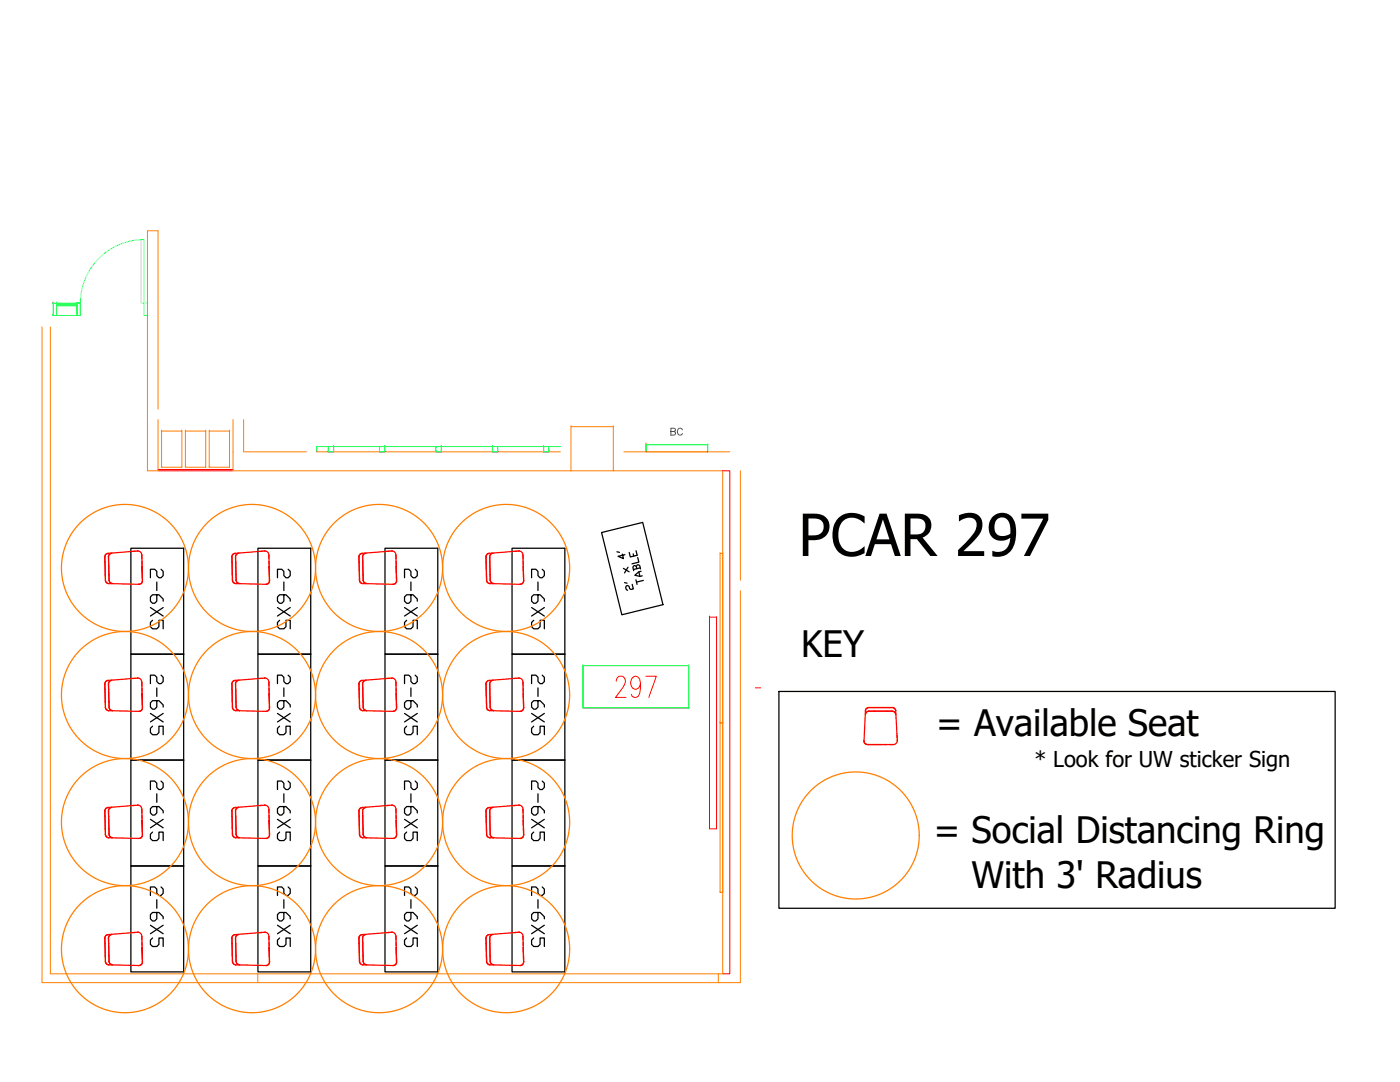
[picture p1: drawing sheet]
<svg xmlns="http://www.w3.org/2000/svg" width="279mm" height="216mm" viewBox="0 0 279 216" stroke-linecap="round" stroke-linejoin="round" font-family="sans-serif">
<!-- layer: pln-02 - A-LINE-HIDE -->
<path d="M141.6 123.1h1.4v42.3h-1.4zM141.6 123.1h.1M141.6 165.4h.1M143 165.4h.1" fill="none" stroke="#f00" stroke-width=".2"/>
<!-- layer: pln-02 - A-FURN -->
<g fill="none" stroke="#ff7f00" stroke-width=".2">
<path d="M32.2 86h4.1v7.2h-4.1zM32.2 86h.1M32.2 93.2h.1M36.3 86h.1M37 86h4.1v7.2h-4.1zM37 86h.1M37 93.2h.1M41.1 86h.1M41.8 86h4v7.2h-4zM41.8 86h.1M41.8 93.2h.1M45.8 86h.1"/>
<path d="M143.7 110.5h.5v33.8h-.5zM143.7 110.5h.1M144.2 110.5h.1M143.7 144.3h.5v33.8h-.5zM143.7 144.3h.1M144.2 144.3h.1M143.7 178.1h.1"/>
</g>
<!-- layer: pln-02 - A-CASE -->
<path d="M31.5 93.9h15M31.5 93.7h15" fill="none" stroke="#f00" stroke-width=".2"/>
<!-- layer: pln-02 - A-WALL-PART -->
<path d="M8.4 65.2v130.9h139.4v-78.2M10.1 65.2v129.1h134.1v-100.4h-21.8M31.5 81.6v-35.6h-2.1v47.9h2.1v-10.2M46.5 83.7v10.2h67.5M48.6 83.7v6.5h12.5M63.2 90.2h48.6M124.5 90.2h21.1M128.9 88.4v1.8M147.8 93.9v21.9M51.4 194.3v1.8M143.4 194.3v1.8" fill="none" stroke="#ff7f00" stroke-width=".2"/>
<!-- layer: pln-02 - A-PFIX -->
<path d="M111.8 89.1h-48.6v1.1M128.9 88.7h12.3v1.5h-12.3zM128.9 90.2h.1M128.9 88.7h.1M141.2 88.7h.1" fill="none" stroke="#0f0" stroke-width=".2"/>
<!-- layer: pln-02 - A-LINE-HIDE -->
<path d="M114 85.1h8.4v8.8h-8.4zM114 85.1h.1M122.4 93.9h.1M122.4 85.1h.1" fill="none" stroke="#ff7f00" stroke-width=".2"/>
<!-- layer: pln-02 - A-VCIR -->
<path d="M150.8 137.3h1" fill="none" stroke="#f00" stroke-width=".2"/>
<!-- layer: pln-02 - A-DOOR -->
<path d="M28.2 47.8h.5v15.2h.7v-2.5h-1.2zM28.7 47.8a12.7 12.7 0 0 0-12.7 12.7M15.3 60.5h.7v2.5h-.7z" fill="none" stroke="#0ff" stroke-width=".2"/>
<!-- layer: pln-02 - A-WALL-PRHT -->
<path d="M144.2 93.9h1.4v100.4h-1.4" fill="none" stroke="#f00" stroke-width=".2"/>
<!-- layer: pln-02 - A-GLAZ -->
<g fill="none" stroke="#0f0" stroke-width=".2">
<path d="M10.6 60.5h.7v2.5h-.7zM10.6 60.5h.1M10.6 63h.1M11.3 60.8h4v.2h-4zM11.3 60.8h.1M11.3 61h.1M11.3 60.5h.1M11.3 63h4M11.3 60.5h4M15.3 61h.1M15.3 60.5h.7v2.5h-.7zM15.3 63h.1"/>
<path d="M16 63h.1M16 60.5h.1"/>
</g>
<!-- layer: pln-02 - A-EQPM -->
<g fill="none" stroke="#0f0" stroke-width=".2">
<path d="M65.5 89.1h1.1v1.1h-1.1zM65.5 90.2h.1M66.6 89.1h.1M66.6 90.2h.1M75.7 89.1h1.1v1.1h-1.1zM75.7 90.2h.1M76.8 89.1h.1M76.8 90.2h.1M87 89.1h1.1v1.1h-1.1zM87 90.2h.1M88.1 89.1h.1M88.1 90.2h.1"/>
<path d="M98.3 89.1h1v1.1h-1zM98.3 89.1h.1M98.3 90.2h.1M99.3 90.2h.1M108.5 89.1h1v1.1h-1zM108.5 89.1h.1M108.5 90.2h.1M109.5 90.2h.1"/>
</g>
<!-- layer: pln-02-area - A-ROOM-NUMB -->
<path d="M116.3 132.8h21.2v8.5h-21.2zM116.3 132.8h.1M137.5 132.8h.1M137.5 141.3h.1" fill="none" stroke="#0f0" stroke-width=".2"/>
<!-- layer: _FURN -->
<g fill="none" stroke="#000" stroke-width=".25">
<path d="M120.1 106.3l8.2-2.1 4 16.5-8.2 2zM123.1 110.1l.5 .1M124.2 110.6l.2 .9-1.1-.5 1.4-.3M124.4 113.4l1.2 .7M124.6 116.3l.5 .1M125.3 113.2l-.7 1.1M126.2 116.6l.2 .9-.5 .1-.2-.1-.2-.5-.2-.2-.3 .1-.1 .3 .1 .4 .3 .2M126.4 110.5l.1 .5M126.9 115.7l.2 .9M126.9 109.9l.3 .9-1.4 .3-.2-.9M127 113l-.3-.2-.2 .1-.2 .3 .2 .7M127.1 113.5l-.1-.5 .2-.3h.2l.3 .2 .1 .6"/>
<path d="M127.3 111.3l.2 .9-1.4 .3M127.5 114.1l.2 .9M127.8 113.3l-1.4 .3M127.9 114l-.4 .1-.8 .7 1 .2 .5-.1M128.4 115.8l-1.4 .4"/>
</g>
<!-- layer: CLFUR -->
<path d="M26.1 109.4h10.6v84.5h-10.6v-21.1h10.6h-10.6v-21.1h10.6h-10.6v-21.2h10.6h-10.6zM51.5 109.4h10.5v84.5h-10.5v-21.1h10.5h-10.5v-21.1h10.5h-10.5v-21.2h10.5h-10.5zM76.8 109.4h10.6v84.5h-10.6v-21.1h10.6h-10.6v-21.1h10.6h-10.6v-21.2h10.6h-10.6zM102.2 109.4h10.5v84.5h-10.5v-21.1h10.5h-10.5v-21.1h10.5h-10.5v-21.2h10.5h-10.5zM155.4 138h111.1v43.2h-111.1z" fill="none" stroke="#000" stroke-width=".25"/>
<!-- layer: _FURN -->
<g fill="none" stroke="#f00" stroke-width=".25">
<path d="M22.3 110.4a.7 .7 0 0 0-.6 .7l.1 4.6a.7 .7 0 0 0 .7 .7M26.9 110h-.4M27.5 109.9a.81 .81 0 0 1 .8 .9M27.5 109.9l-5.9 .5a.7 .7 0 0 0-.7 .7l.1 4.7a.69 .69 0 0 0 .7 .6l6 .2M27.5 109.9l-.1 .1M46.3 111.1l.1 4.7a.7 .7 0 0 0 .7 .6l6 .2M47.7 110.4a.7 .7 0 0 0-.7 .7l.1 4.6a.7 .7 0 0 0 .7 .7M52.3 110h-.5M52.9 109.9a.81 .81 0 0 1 .8 .9M52.9 109.9l-6 .5a.7 .7 0 0 0-.6 .7M52.9 109.9l-.2 .1M73 110.4a.7 .7 0 0 0-.6 .7l.1 4.6a.7 .7 0 0 0 .7 .7"/>
<path d="M77.7 110h-.5M78.3 109.9a.81 .81 0 0 1 .7 .9M78.3 109.9l-6 .5a.7 .7 0 0 0-.7 .7l.2 4.7a.69 .69 0 0 0 .6 .6l6 .2M78.3 109.9l-.2 .1M98.4 110.4a.7 .7 0 0 0-.7 .7l.1 4.6a.7 .7 0 0 0 .7 .7M103 110h-.5M103.6 109.9a.81 .81 0 0 1 .8 .9M103.6 109.9l-6 .5a.7 .7 0 0 0-.6 .7l.1 4.7a.69 .69 0 0 0 .7 .6l6 .2M103.6 109.9l-.1 .1M22.3 135.8a.7 .7 0 0 0-.6 .7l.1 4.6a.7 .7 0 0 0 .7 .7M26.9 135.3l-.4 .1M27.5 135.3l-5.9 .5a.7 .7 0 0 0-.7 .7l.1 4.6a.69 .69 0 0 0 .7 .7l6 .1"/>
<path d="M46.3 136.5l.1 4.6a.7 .7 0 0 0 .7 .7l6 .1M47.7 135.8a.7 .7 0 0 0-.7 .7l.1 4.6a.7 .7 0 0 0 .7 .7M52.3 135.3l-.5 .1M52.9 135.3l-6 .5a.7 .7 0 0 0-.6 .7M73 135.8a.7 .7 0 0 0-.6 .7l.1 4.6a.7 .7 0 0 0 .7 .7M77.7 135.3l-.5 .1M78.3 135.3l-6 .5a.7 .7 0 0 0-.7 .7l.2 4.6a.69 .69 0 0 0 .6 .7l6 .1M98.4 135.8a.7 .7 0 0 0-.7 .7l.1 4.6a.7 .7 0 0 0 .7 .7M103 135.3l-.5 .1M103.6 135.3l-6 .5a.7 .7 0 0 0-.6 .7l.1 4.6a.69 .69 0 0 0 .7 .7l6 .1M173.1 148.6h2.9h-2.9M176 148.6h2.2"/>
<path d="M176.4 148.6h.6M177.5 148.6h.7M178.8 142.6a.7 .7 0 0 0-.7-.7h-4.7a.7 .7 0 0 0-.7 .7M179 146.7v.5M179.1 147.7v.1M179.1 147.8l-.3-6a.69 .69 0 0 0-.7-.6h-4.7a.7 .7 0 0 0-.7 .6l-.3 6 .2 .5 .5 .3M179.1 147.8a.81 .81 0 0 1-.9 .8M22.3 161.1a.7 .7 0 0 0-.6 .7l.1 4.7a.7 .7 0 0 0 .7 .6M26.9 160.7h-.4M27.5 160.7l-5.9 .4a.7 .7 0 0 0-.7 .7l.1 4.7a.69 .69 0 0 0 .7 .7l6 .1M46.3 161.8l.1 4.7a.7 .7 0 0 0 .7 .7l6 .1M47.7 161.1a.7 .7 0 0 0-.7 .7l.1 4.7a.7 .7 0 0 0 .7 .6"/>
<path d="M52.3 160.7h-.5M52.9 160.7l-6 .4a.7 .7 0 0 0-.6 .7M73 161.1a.7 .7 0 0 0-.6 .7l.1 4.7a.7 .7 0 0 0 .7 .6M77.7 160.7h-.5M78.3 160.7l-6 .4a.7 .7 0 0 0-.7 .7l.2 4.7a.69 .69 0 0 0 .6 .7l6 .1M98.4 161.1a.7 .7 0 0 0-.7 .7l.1 4.7a.7 .7 0 0 0 .7 .6M103 160.7h-.5M103.6 160.7l-6 .4a.7 .7 0 0 0-.6 .7l.1 4.7a.69 .69 0 0 0 .7 .7l6 .1M22.3 186.5a.7 .7 0 0 0-.6 .7l.1 4.6a.7 .7 0 0 0 .7 .7M26.9 186.1h-.4M27.5 186l-5.9 .5a.69 .69 0 0 0-.7 .7l.1 4.6a.7 .7 0 0 0 .7 .7l6 .2 .5-.2 .2-.6M46.3 187.2l.1 4.6a.7 .7 0 0 0 .7 .7l6 .2 .5-.2 .2-.6"/>
<path d="M47.7 186.5a.7 .7 0 0 0-.7 .7l.1 4.6a.7 .7 0 0 0 .7 .7M52.3 186.1h-.5M52.9 186l-6 .5a.7 .7 0 0 0-.6 .7M73 186.5a.7 .7 0 0 0-.6 .7l.1 4.6a.7 .7 0 0 0 .7 .7M77.7 186.1h-.5M78.3 186l-6 .5a.69 .69 0 0 0-.7 .7l.1 4.6a.7 .7 0 0 0 .7 .7l6 .2 .5-.2 .2-.6M98.4 186.5a.7 .7 0 0 0-.7 .7l.1 4.6a.7 .7 0 0 0 .7 .7M103 186.1h-.5M103.6 186l-6 .5a.69 .69 0 0 0-.6 .7l.1 4.6a.7 .7 0 0 0 .7 .7l6 .2 .5-.2 .2-.6"/>
</g>
<!-- layer: _MISC_FIXED -->
<g fill="none" stroke="#ff7f00" stroke-width=".25">
<circle cx="24.9" cy="113.3" r="12.7"/>
<circle cx="50.3" cy="113.3" r="12.7"/>
<circle cx="75.7" cy="113.3" r="12.7"/>
<circle cx="101" cy="113.3" r="12.7"/>
<circle cx="24.9" cy="138.7" r="12.7"/>
<circle cx="50.3" cy="138.7" r="12.7"/>
<circle cx="75.7" cy="138.7" r="12.7"/>
<circle cx="101" cy="138.7" r="12.7"/>
<circle cx="24.9" cy="164" r="12.7"/>
<circle cx="50.3" cy="164" r="12.7"/>
<circle cx="75.7" cy="164" r="12.7"/>
<circle cx="101" cy="164" r="12.7"/>
<circle cx="170.8" cy="166.7" r="12.7"/>
<circle cx="24.9" cy="189.4" r="12.7"/>
<circle cx="50.3" cy="189.4" r="12.7"/>
<circle cx="75.7" cy="189.4" r="12.7"/>
<circle cx="101" cy="189.4" r="12.7"/>
</g>
<text font-size="11.6" x="159.4" y="110.9">PCAR 297</text>
<text font-size="7.9" fill="#f00" x="122.1" y="140.4">297</text>
<g font-size="7.3">
<text x="159.9" y="131.2">KEY</text>
<text x="186.8" y="146.8">= Available Seat</text>
<text x="186.4" y="168.2">= Social Distancing Ring</text>
<text x="193.9" y="177.3">With 3' Radius</text>
</g>
<g font-size="6.2" fill="#f00">
<text x="59.3" y="126.6" transform="rotate(-90 59.3 126.6)">2-6X5</text>
<text x="84.7" y="126.6" transform="rotate(-90 84.7 126.6)">2-6X5</text>
<text x="59.3" y="147.8" transform="rotate(-90 59.3 147.8)">2-6X5</text>
<text x="84.7" y="147.8" transform="rotate(-90 84.7 147.8)">2-6X5</text>
<text x="59.3" y="169" transform="rotate(-90 59.3 169)">2-6X5</text>
<text x="84.7" y="169" transform="rotate(-90 84.7 169)">2-6X5</text>
<text x="59.3" y="190.1" transform="rotate(-90 59.3 190.1)">2-6X5</text>
<text x="84.7" y="190.1" transform="rotate(-90 84.7 190.1)">2-6X5</text>
</g>
<g font-size="5.7" fill="#f00">
<text x="33.9" y="126.6" transform="rotate(-90 33.9 126.6)">2-6X5</text>
<text x="109.7" y="126.6" transform="rotate(-90 109.7 126.6)">2-6X5</text>
<text x="33.9" y="147.8" transform="rotate(-90 33.9 147.8)">2-6X5</text>
<text x="109.7" y="147.8" transform="rotate(-90 109.7 147.8)">2-6X5</text>
<text x="33.9" y="169" transform="rotate(-90 33.9 169)">2-6X5</text>
<text x="109.7" y="169" transform="rotate(-90 109.7 169)">2-6X5</text>
<text x="33.9" y="190.1" transform="rotate(-90 33.9 190.1)">2-6X5</text>
<text x="109.7" y="190.1" transform="rotate(-90 109.7 190.1)">2-6X5</text>
</g>
<text font-size="4.4" fill="#00f" x="133" y="88.2">BC</text>
<text font-size="4.4" x="206.4" y="153.1">* Look for UW sticker Sign</text>
</svg>
